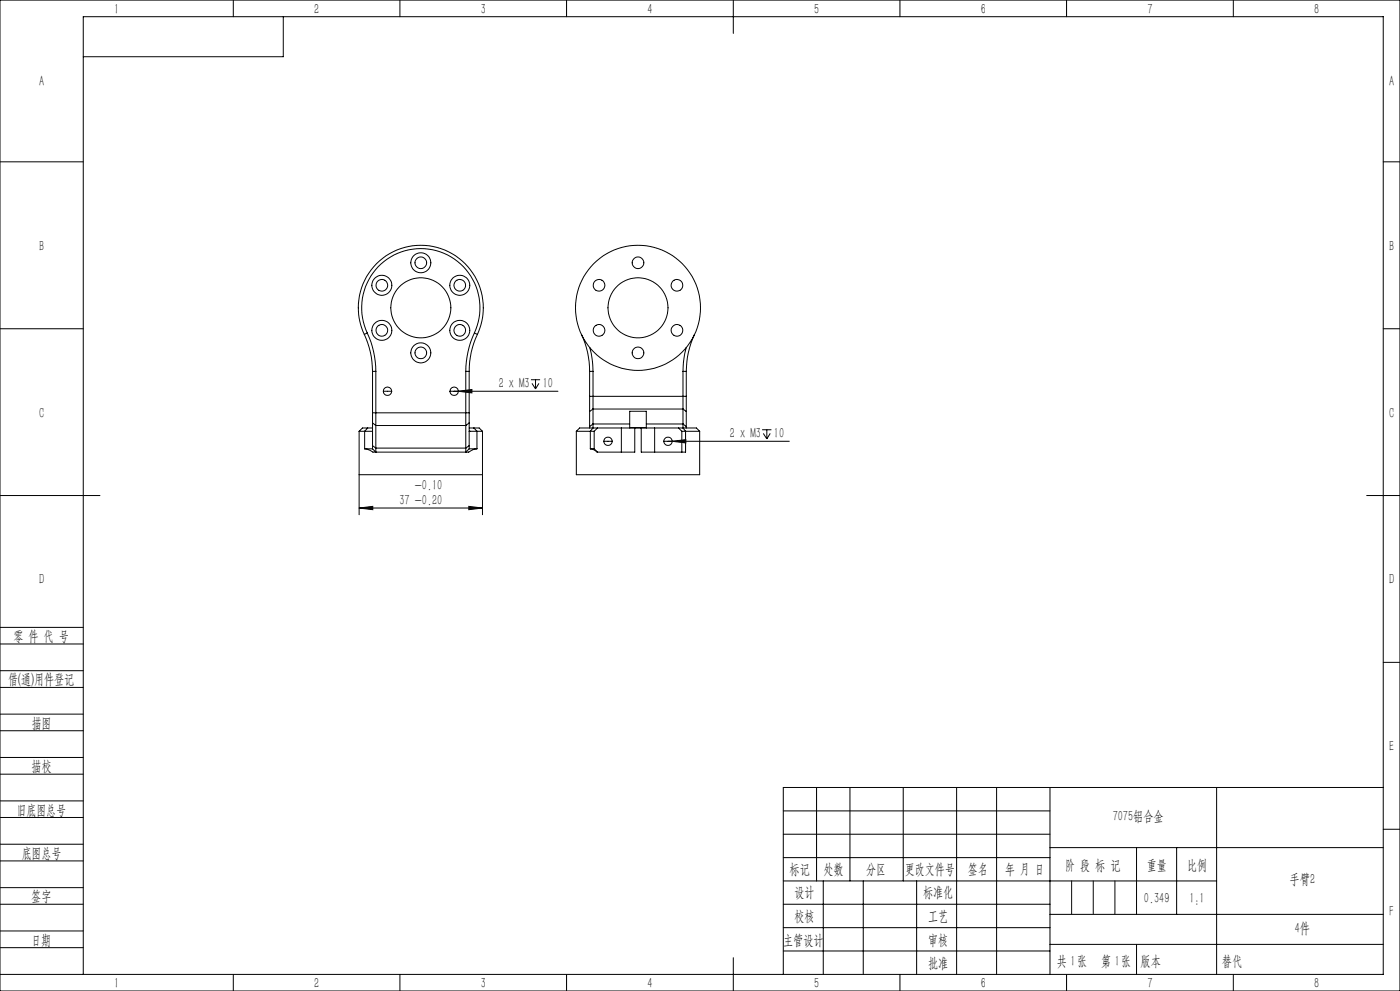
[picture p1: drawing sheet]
<svg xmlns="http://www.w3.org/2000/svg" width="420mm" height="297mm" viewBox="0 0 420 297" stroke-linecap="round" stroke-linejoin="round" font-family="sans-serif">
<g fill="none" stroke="#000" stroke-width=".3">
<path d="M0 0h420v297h-420zM70 0v5M85 5v12h-60M120 0v5M170 0v5M220 0v10M270 0v5M320 0v5M370 0v5M0 48.5h25M415 48.5h5M0 98.5h25"/>
<path d="M110.2 99.8a27.7 27.7 0 0 1 2.5 11.5M110.2 99.8a17.8 17.8 0 0 1 16-25.3 17.8 17.8 0 0 1 16.1 25.3M110.2 99.8l-.9 .4M142.3 99.8a27.7 27.7 0 0 0-2.6 11.5M142.3 99.8l.9 .4M415 98.5h5M109.3 100.2a26.4 26.4 0 0 1 2.5 11.1M109.3 100.2a18.7 18.7 0 0 1 17-26.7 18.7 18.7 0 0 1 16.9 26.7M111.8 111.3h.9M111.8 111.3v12.4M112.7 111.3v16.2M115 117.3a1.25 1.25 0 0 0 1.3 1.2 1.25 1.25 0 0 0 1.2-1.2"/>
<path d="M115 117.3a1.25 1.25 0 0 1 1.3-1.3 1.25 1.25 0 0 1 1.2 1.3M115 117.3h2.5M135 117.3a1.23 1.23 0 0 0 1.2 1.2 1.23 1.23 0 0 0 1.3-1.2M135 117.3a1.24 1.24 0 0 1 1.2-1.3 1.24 1.24 0 0 1 1.3 1.3M135 117.3h32.4M137.5 117.3l4.1-.6v1.1zM139.7 111.3v16.2M139.7 111.3h1.1M140.8 111.3v12.4M143.2 100.2a25.1 25.1 0 0 0-2.4 11.1M159.3 113.8h2.7M159.6 114.9l1.1 1.7"/>
<path d="M160.7 113.8v2.8M161.7 114.9l-1 1.7M174.4 100.2a25.1 25.1 0 0 1 2.5 11.1M176.9 118.8v4.5M176.9 111.3h1M176.9 111.3v7.5M176.9 118.8h29M177 104.2a28 28 0 0 1 .9 7.1M177.9 111.3v11.3M204.9 111.3v11.3M204.9 111.3h1M205.8 104.2a28 28 0 0 0-.9 7.1"/>
<path d="M205.9 118.8v4.5M205.9 111.3v7.5M208.4 100.2a26.4 26.4 0 0 0-2.5 11.1M107.7 129.3h1.7M107.7 129.3v25M109.4 134.5l1.1 .3a3.1 3.1 0 0 0 2.2 .7M109.4 134.5h2.4M109.4 129.3h2.3M109.4 129.3v5.2M110.3 128.3h1.5M110.3 128.3h-1.6l-1 1M110.3 128.3l-.9 1"/>
<path d="M111.8 123.7v3M111.8 133.6v.9M111.8 123.7h29M111.8 126.7v6.9M111.8 126.7l.9 .8M111.8 133.6l.9 .7M111.8 134.5l.9 1M112.7 134.3v1.2M112.7 127.5v6.8M112.7 127.5h27M112.7 134.3h27M112.7 135.5h27"/>
<path d="M139.7 134.3v1.2M139.7 127.5v6.8M140.8 123.7v3M140.8 133.6v.9M140.8 129.3h.1M140.8 134.5h2.3M140.8 129.3h2.3M140.8 128.3h1.4M140.8 126.7v6.9M140.8 126.7l-1.1 .8M140.8 133.6l-1.1 .7M140.8 134.5l-1.1 1"/>
<path d="M142.2 128.3h1.6l.9 1M142.2 128.3l.9 1M143.1 134.5l-1.1 .2-1.4 .8h-.9M143.1 129.3h1.6M143.1 129.3v5.2M144.7 129.3v25M172.9 129.3v13h37v-13M172.9 129.3h4.2M176.9 127.8v.5M176.9 123.3v4.5M177.1 134.5l.9 .3 1.2 .7M177.1 134.5h1.2"/>
<path d="M177.1 129.3h1.2M177.1 129.3v5.2M177.9 128.3h1.3M177.9 128.3h-4l-1 1M177.9 128.3l-.8 1M177.9 127.1v1M177.9 127.1h11M177.9 122.6v4.5M177.9 128.1v.1M177.9 127.1l-1 .7M177.9 122.6h27M177.9 122.6l-1 .7"/>
<path d="M177.9 128.1l-.1 .2M178.3 134.5l.9 1M178.3 129.3v5.2M179.2 135.5h7.2M179.2 128.3l-.9 1M179.2 128.3h7.2M181.2 132.3a1.25 1.25 0 0 0 1.2 1.2 1.25 1.25 0 0 0 1.3-1.2M181.2 132.3a1.25 1.25 0 0 1 1.2-1.3 1.25 1.25 0 0 1 1.3 1.3M181.2 132.3h2.5M186.4 128.3h4M186.4 128.3v7.2M188.9 128.2h5"/>
<path d="M188.9 128.3v-5h5v5M190.4 128.3v7.2h-4M190.4 128.3h2M192.4 128.3h4M192.4 128.3v7.2h4M193.9 127.1h11M196.4 135.5h8.1M196.4 128.3h7.2M196.4 128.3v7.2M199.1 132.3a1.25 1.25 0 0 1 1.3-1.3 1.25 1.25 0 0 1 1.2 1.3M199.1 132.3a1.25 1.25 0 0 0 1.3 1.2 1.25 1.25 0 0 0 1.2-1.2M201.6 132.3l4.1-.5v.9z"/>
<path d="M203.6 128.3h1.3M203.6 128.3l.9 1M204.5 129.3h1.2M204.5 129.3v6.2M204.9 128.1v.1M204.9 127.1v1M204.9 127.1l1 .7M204.9 122.6v4.5M204.9 122.6l1 .7M204.9 128.1l.1 .2M204.9 128.3h4l1 1M204.9 128.3l.8 1"/>
<path d="M205.7 129.3h4.2M205.7 129.3v6.2h-1.2M205.9 127.8v.5M205.9 123.3v4.5M228.6 128.8h2.8M229 129.9l1 1.6M230 128.8v2.7M231.1 129.9l-1.1 1.6M236.8 132.3h-37.7M0 148.5h30M107.7 152.3l4.1-.5v.9zM107.7 142.3h37"/>
<path d="M107.7 152.3h37M140.7 151.8l4 .5-4 .4zM410 148.5h10M0 193h25M0 188h25M415 198.5h5M0 206h25M0 201h25M0 219h25M0 214h25M0 232h25M0 227h25"/>
<path d="M245 236v28M255 236v28M271 236v28M287 236v56M299 236v56M315 236v56M365 236v56M415 236h-180v56M0 245h25M0 240h25M0 258h25M0 253h25"/>
<path d="M235 243h80M235 250h80M235 257h80M315 254h100M341 254v20M353 254v20M415 248.5h5M0 271h25M0 266h25M0 279h25M235 271h80M235 264h130"/>
<path d="M235 278h80M247 264v28M259 264v28M275 264v28M315 274h100M0 284h25M0 292h415v-287h-390v287M70 292v5M120 292v5M170 292v5M220 287v10M235 285h80"/>
<path d="M270 292v5M315 283h100M320 292v5M370 292v5"/>
<circle cx="126.2" cy="78.8" r="1.74"/>
<circle cx="126.3" cy="78.8" r="3"/>
<circle cx="191.4" cy="78.7" r="1.74"/>
<circle cx="114.5" cy="99" r="1.75"/>
<circle cx="114.5" cy="99" r="3"/>
<circle cx="114.6" cy="85.5" r="2.99"/>
<circle cx="114.6" cy="85.5" r="1.74"/>
<circle cx="126.2" cy="92.2" r="9"/>
<circle cx="137.9" cy="99" r="1.74"/>
<circle cx="137.9" cy="85.5" r="2.99"/>
<circle cx="137.9" cy="99" r="3"/>
<circle cx="137.9" cy="85.5" r="1.75"/>
<circle cx="179.7" cy="85.5" r="1.75"/>
<circle cx="179.7" cy="99" r="1.74"/>
<circle cx="191.4" cy="92.2" r="18.7"/>
<circle cx="191.4" cy="92.2" r="9"/>
<circle cx="203.1" cy="85.5" r="1.74"/>
<circle cx="203.1" cy="99" r="1.75"/>
<circle cx="126.2" cy="105.8" r="1.75"/>
<circle cx="126.3" cy="105.8" r="3"/>
<circle cx="191.4" cy="105.8" r="1.75"/>
</g>
<path d="M321.5 264v10M328 264v10M334.5 264v10M341 283v9" fill="none" stroke="#0a0605" stroke-width=".3"/>
<g fill="#000">
<path d="M137.5 117.3l4.1-.6v1.1zM201.6 132.3l4.1-.5v.9z"/>
<path d="M140.7 151.8l4 .5-4 .4zM107.7 152.3l4.1-.5v.9z"/>
</g>
<g font-size="4.4">
<text x="34.2" y="4.1">1</text>
<text x="94.2" y="4.1">2</text>
<text x="144.2" y="4.1">3</text>
<text x="194.2" y="4.1">4</text>
<text x="244.2" y="4.1">5</text>
<text x="294.2" y="4.1">6</text>
<text x="344.2" y="4.1">7</text>
<text x="394.2" y="4.1">8</text>
<text x="11.7" y="25.9">A</text>
<text x="416.7" y="25.9">A</text>
<text x="11.7" y="75.1">B</text>
<text x="416.7" y="75.1">B</text>
<text x="149.6" y="116.4">2 x M3</text>
<text x="162.8" y="116.4">10</text>
<text x="11.7" y="125.1">C</text>
<text x="416.7" y="125.1">C</text>
<text x="219" y="131.4">2 x M3</text>
<text x="232.2" y="131.4">10</text>
<text x="124.4" y="147">-0.10</text>
<text x="119.8" y="151.4">37 -0.20</text>
<text x="11.7" y="175.1">D</text>
<text x="416.7" y="175.1">D</text>
<text x="4" y="192">零 件 代 号</text>
<text x="2.5" y="205.1">借(通)用件登记</text>
<text x="9.5" y="218.1">描图</text>
<text x="416.7" y="225.1">E</text>
<text x="9.5" y="231.1">描校</text>
<text x="5" y="244.2">旧底图总号</text>
<text x="333.8" y="246.2">7075铝合金</text>
<text x="6.5" y="257.2">底图总号</text>
<text x="236.9" y="261.9">标记</text>
<text x="247.1" y="261.9">处数</text>
<text x="259.9" y="261.9">分区</text>
<text x="271.5" y="261.9">更改文件号</text>
<text x="290.4" y="261.9">签名</text>
<text x="301.5" y="261.9">年 月 日</text>
<text x="319.5" y="260.6">阶 段 标 记</text>
<text x="344" y="260.6">重量</text>
<text x="356.1" y="260.6">比例</text>
<text x="238.3" y="268.9">设计</text>
<text x="276.9" y="268.9">标准化</text>
<text x="386.9" y="264.8">手臂2</text>
<text x="9.4" y="270.1">签字</text>
<text x="343.2" y="270.7">0.349</text>
<text x="356.8" y="270.7">1:1</text>
<text x="416.8" y="274.4">F</text>
<text x="238.3" y="276.1">校核</text>
<text x="278.4" y="276">工艺</text>
<text x="388.4" y="279.6">4件</text>
<text x="9.4" y="283.2">日期</text>
<text x="234.9" y="283.3">主管设计</text>
<text x="278.4" y="283.3">审核</text>
<text x="278.4" y="290.2">批准</text>
<text x="317.1" y="289.4">共 张</text>
<text x="321.1" y="289.4">1</text>
<text x="330.3" y="289.4">第 张</text>
<text x="334.5" y="289.4">1</text>
<text x="342.1" y="289.4">版本</text>
<text x="34.2" y="296.1">1</text>
<text x="94.2" y="296.1">2</text>
<text x="144.2" y="296.1">3</text>
<text x="194.2" y="296.1">4</text>
<text x="244.2" y="296.1">5</text>
<text x="294.2" y="296.1">6</text>
<text x="344.2" y="296.1">7</text>
<text x="394.2" y="296.1">8</text>
</g>
<text font-size="4.4" fill="#0a0605" x="366.6" y="289.4">替代</text>
</svg>
